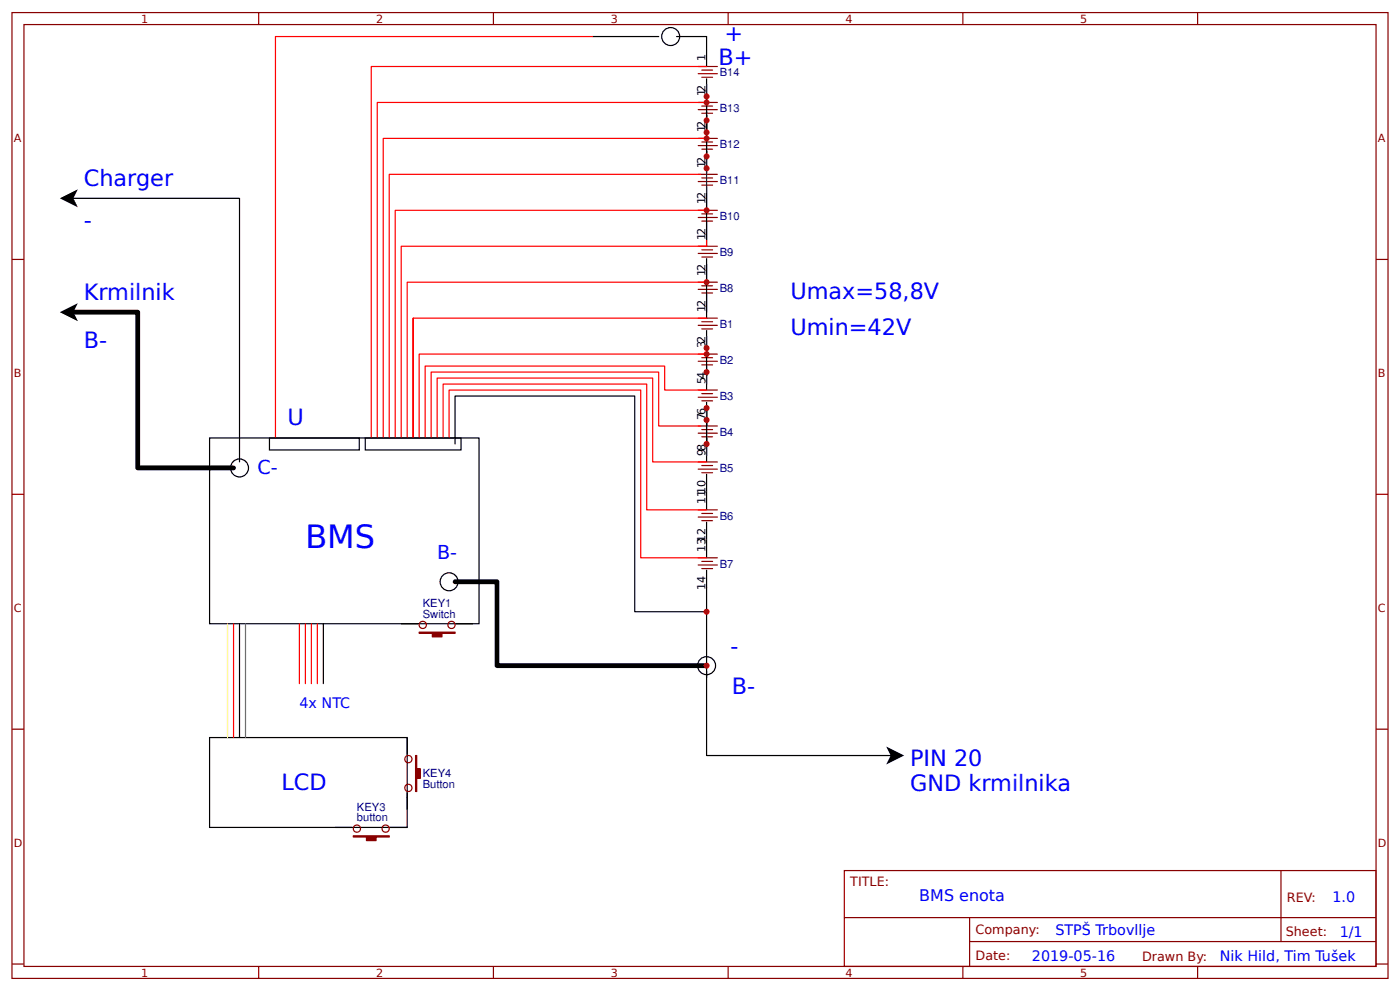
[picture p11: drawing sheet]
<svg xmlns="http://www.w3.org/2000/svg" width="309mm" height="219mm" viewBox="0 0 309 219" stroke-linecap="round" stroke-linejoin="round" font-family="sans-serif">
<g fill="none" stroke="#800" stroke-width=".26">
<path d="M2.6 2.8h304.1v213.2h-304.1zM5.3 5.4h298.7v208h-298.7zM57.1 2.8v2.6M109 2.8v2.6M154.3 14.7h4.2M154.3 16.3h4.2M155 15.5h2.4M155 17.1h2.4M160.9 2.8v2.6M212.7 2.8v2.6M264.6 2.8v2.6M154.3 38.5h4.2"/>
<path d="M154.3 30.6h4.2M154.3 32.1h4.2M154.3 22.6h4.2M154.3 24.2h4.2M155 39.3h2.4M155 31.4h2.4M155 32.9h2.4M155 23.4h2.4M155 25h2.4M2.6 57.3h2.7M154.3 54.4h4.2M154.3 56h4.2"/>
<path d="M154.3 46.4h4.2M154.3 48h4.2M154.3 40.1h4.2M155 55.2h2.4M155 56.8h2.4M155 47.2h2.4M155 48.8h2.4M155 40.9h2.4M304 57.3h2.7M154.3 70.2h4.2M154.3 71.8h4.2M154.3 78.2h4.2"/>
<path d="M154.3 79.8h4.2M154.3 62.3h4.2M154.3 63.9h4.2M155 71h2.4M155 72.6h2.4M155 79h2.4M155 63.1h2.4M155 64.7h2.4M154.3 86.1h4.2M154.3 87.7h4.2M154.3 94.1h4.2M154.3 95.6h4.2"/>
<path d="M155 80.6h2.4M155 86.9h2.4M155 88.5h2.4M155 94.9h2.4M155 96.4h2.4M2.6 109.1h2.7M154.3 102h4.2M154.3 103.6h4.2M154.3 112.6h4.2M154.3 114.2h4.2M155 102.8h2.4M155 104.4h2.4"/>
<path d="M155 113.4h2.4M155 115h2.4M304 109.1h2.7M154.3 123.2h4.2M154.3 124.8h4.2M155 124h2.4M155 125.5h2.4M2.6 161h2.7M90.2 168.4a.81 .81 0 0 1-.7-1.1 .81 .81 0 0 1 1.3-.3 .81 .81 0 0 1-.1 1.3l-.5 .1M90.2 174.8a.81 .81 0 0 1-.7-1.1 .81 .81 0 0 1 1.3-.4 .81 .81 0 0 1-.1 1.3l-.5 .2M304 161h2.7M186.5 192.2h117.5v21.2h-117.5z"/>
<path d="M283 192.2v15.7M2.6 212.9h2.7M57.1 213.4v2.6M109 213.4v2.6M160.9 213.4v2.6M186.6 202.6h117.3M212.7 213.4v2.6M214.2 207.9h89.7M214.2 202.6v10.6M264.6 213.4v2.6M304 212.9h2.7"/>
<circle cx="93.4" cy="138" r=".8"/>
<circle cx="99.8" cy="138" r=".8"/>
<circle cx="78.9" cy="183" r=".8"/>
<circle cx="85.2" cy="183" r=".8"/>
</g>
<g fill="none" stroke="#000" stroke-width=".26">
<path d="M131 8.1h14.5M149.5 8.1h6.6v6.6M156.1 17.3v21.2M15.9 43.8h37v58.2M156.1 41.1v13.3M156.1 57v13.2M156.1 72.9v13.2M46.3 96.7h59.5v41h-59.5zM59.5 96.7h19.9v2.7h-19.9zM80.7 96.7h21.2v2.7h-21.2zM100.5 98v-10.6h39.7v47.7h15.9v-9.3M156.1 88.8v13.2"/>
<path d="M156.1 104.6v8M156.1 115.2v8M52.9 137.7v25.2M71.4 137.7v13.2M88.6 137.7h3.7M100.8 137.7h3.7M156.1 135.1v14.5M156.1 148.3v18.5h42.3M46.3 162.9h43.7v19.8h-43.7zM90 162.9v3.7M90 175v3.7M74.1 182.7h3.7"/>
<path d="M86.3 182.7h3.7"/>
<circle cx="148.2" cy="8.1" r="1.98"/>
<circle cx="52.9" cy="103.3" r="1.98"/>
<circle cx="99.2" cy="128.5" r="1.98"/>
<circle cx="156.1" cy="147" r="1.98"/>
</g>
<path d="M156.1 18.7v23.8M156.1 74.2v2.7M156.1 82.2v2.6M156.1 90.1v10.6" fill="none" stroke="#080" stroke-width=".26"/>
<g fill="#800" stroke="#800" stroke-width=".26">
<path d="M78.1 184.5h7.9v.3h-2.9v.8h-2.1v-.8h-2.9z"/>
<path d="M91.8 166.8h.3v2.9h.8v2.1h-.8v3h-.3z"/>
<path d="M92.6 139.6h7.9v.2h-2.9v.8h-2.1v-.8h-2.9z"/>
</g>
<path d="M15.9 68.9h14.5v34.4h21.2M100.5 128.5h9.3v18.5h46.3" fill="none" stroke="#000" stroke-width="1.1"/>
<path d="M13.2 43.8l4-2-1 2 1 2zM13.2 68.9l4-2-1 2 1 2zM195.8 164.8l4 2-4 2 1-2z" fill="#000"/>
<g fill="none" stroke="#f00" stroke-width=".26">
<path d="M131 8.1h-70.1v88.6M156.1 14.7h-74.1v82M154.8 38.5h-68.8v58.2M156.1 30.6h-71.4v66.1M156.1 22.6h-72.8v74.1M156.1 53v1.4h-67.5v42.3M156.1 46.4h-68.8v50.3M91.3 70.2v26.5v-26.5h64.8M156.1 78.2h-63.5v18.5M156.1 62.3h-66.1v34.4M96.6 96.7v-13.2h47.6v18.5h11.9M97.9 96.7v-11.9h45v27.8h13.2"/>
<path d="M99.2 96.7v-10.6h42.4v37.1h14.5M154.8 94.1h-9.3v-11.9h-50.3v14.5M156.1 86.1h-9.3v-5.3h-52.9v15.9M51.6 137.7v25.2M66.1 137.7v13.2M67.5 137.7v13.2M68.8 137.7v13.2M70.1 137.7v13.2"/>
</g>
<path d="M54.2 137.7v25.2" fill="none" stroke="#666" stroke-width=".26"/>
<path d="M50.3 137.7v25.2" fill="none" stroke="#ff0" stroke-width=".26"/>
<g fill="#c00">
<circle cx="156.1" cy="147" r=".66"/>
<circle cx="156.1" cy="30.6" r=".66"/>
<circle cx="156.1" cy="46.4" r=".66"/>
<circle cx="156.1" cy="62.3" r=".66"/>
<circle cx="156.1" cy="29.2" r=".66"/>
<circle cx="156.1" cy="82.2" r=".66"/>
<circle cx="156.1" cy="21.3" r=".66"/>
<circle cx="156.1" cy="34.5" r=".66"/>
<circle cx="156.1" cy="37.2" r=".66"/>
<circle cx="156.1" cy="98" r=".66"/>
<circle cx="156.1" cy="92.7" r=".66"/>
<circle cx="156.1" cy="90.1" r=".66"/>
<circle cx="156.1" cy="26.6" r=".66"/>
<circle cx="156.1" cy="78.2" r=".66"/>
<circle cx="156.1" cy="22.6" r=".66"/>
<circle cx="156.1" cy="76.9" r=".66"/>
<circle cx="156.1" cy="135.1" r=".66"/>
</g>
<text font-size="7.1" fill="#00f" x="67.5" y="121">BMS</text>
<g font-size="4.9" fill="#00f">
<text x="160.1" y="9.1">+</text>
<text x="158.7" y="14.4">B+</text>
<text x="18.5" y="41.1">Charger</text>
<text x="18.5" y="50.4">-</text>
<text x="18.5" y="66.3">Krmilnik</text>
<text x="174.6" y="66">Umax=58,8V</text>
<text x="18.5" y="76.9">B-</text>
<text x="174.6" y="74">Umin=42V</text>
<text x="63.5" y="93.8">U</text>
<text x="161.4" y="144.3">-</text>
<text x="161.7" y="153.3">B-</text>
<text x="201.1" y="169.2">PIN 20</text>
<text x="62.2" y="174.5">LCD</text>
<text x="201.1" y="174.8">GND krmilnika</text>
</g>
<g font-size="4.2" fill="#00f">
<text x="56.9" y="104.6">C-</text>
<text x="96.6" y="123.4">B-</text>
</g>
<text font-size="3.5" fill="#00f" x="203.1" y="199">BMS enota</text>
<g font-size="3.2" fill="#00f">
<text x="66.1" y="156.2">4x NTC</text>
<text x="294.4" y="199.2">1.0</text>
<text x="233.2" y="206.3">STPŠ Trbovllje</text>
<text x="296" y="206.9">1/1</text>
<text x="228" y="212.2">2019-05-16</text>
<text x="269.5" y="212.1">Nik Hild, Tim Tušek</text>
</g>
<g font-size="2.8" fill="#800">
<text x="187.9" y="195.7">TITLE:</text>
<text x="284.3" y="199.2">REV:</text>
<text x="215.5" y="206.3">Company:</text>
<text x="284.1" y="206.8">Sheet:</text>
<text x="215.5" y="212.1">Date:</text>
<text x="252.3" y="212.1">Drawn By:</text>
</g>
<g font-size="2.5" fill="#800">
<text x="31.2" y="5">1</text>
<text x="83.1" y="5">2</text>
<text x="134.9" y="5">3</text>
<text x="186.8" y="5">4</text>
<text x="238.7" y="5">5</text>
<text x="3" y="31.4">A</text>
<text x="304.4" y="31.4">A</text>
<text x="3" y="83.2">B</text>
<text x="304.4" y="83.2">B</text>
<text x="3" y="135.1">C</text>
<text x="304.4" y="135.1">C</text>
<text x="3" y="186.9">D</text>
<text x="304.4" y="186.9">D</text>
<text x="31.2" y="215.6">1</text>
<text x="83.1" y="215.6">2</text>
<text x="134.9" y="215.6">3</text>
<text x="186.8" y="215.6">4</text>
<text x="238.7" y="215.6">5</text>
</g>
<g font-size="2.5">
<text x="155.8" y="13.4" transform="rotate(-90 155.8 13.4)">1</text>
<text x="155.8" y="21.3" transform="rotate(-90 155.8 21.3)">12</text>
<text x="155.8" y="29.2" transform="rotate(-90 155.8 29.2)">12</text>
<text x="155.8" y="37.2" transform="rotate(-90 155.8 37.2)">12</text>
<text x="155.8" y="45.1" transform="rotate(-90 155.8 45.1)">12</text>
<text x="155.8" y="53" transform="rotate(-90 155.8 53)">12</text>
<text x="155.8" y="61" transform="rotate(-90 155.8 61)">12</text>
<text x="155.8" y="68.9" transform="rotate(-90 155.8 68.9)">12</text>
<text x="155.8" y="76.9" transform="rotate(-90 155.8 76.9)">32</text>
<text x="155.8" y="84.8" transform="rotate(-90 155.8 84.8)">54</text>
<text x="155.8" y="92.7" transform="rotate(-90 155.8 92.7)">76</text>
<text x="155.8" y="100.7" transform="rotate(-90 155.8 100.7)">98</text>
<text x="155.8" y="111.3" transform="rotate(-90 155.8 111.3)">1110</text>
<text x="155.8" y="121.8" transform="rotate(-90 155.8 121.8)">1312</text>
<text x="155.8" y="130.3" transform="rotate(-90 155.8 130.3)">14</text>
</g>
<g font-size="2.5" fill="#000080">
<text x="159" y="16.8">B14</text>
<text x="159" y="24.8">B13</text>
<text x="159" y="32.7">B12</text>
<text x="159" y="40.7">B11</text>
<text x="159" y="48.6">B10</text>
<text x="159" y="56.6">B9</text>
<text x="159" y="64.5">B8</text>
<text x="159" y="72.4">B1</text>
<text x="159" y="80.4">B2</text>
<text x="159" y="88.3">B3</text>
<text x="159" y="96.2">B4</text>
<text x="159" y="104.2">B5</text>
<text x="159" y="114.8">B6</text>
<text x="159" y="125.3">B7</text>
<text x="93.4" y="136.4">Switch</text>
<text x="93.4" y="134">KEY1</text>
<text x="93.4" y="174">Button</text>
<text x="93.4" y="171.6">KEY4</text>
<text x="78.9" y="179">KEY3</text>
<text x="78.9" y="181.4">button</text>
</g>
</svg>
